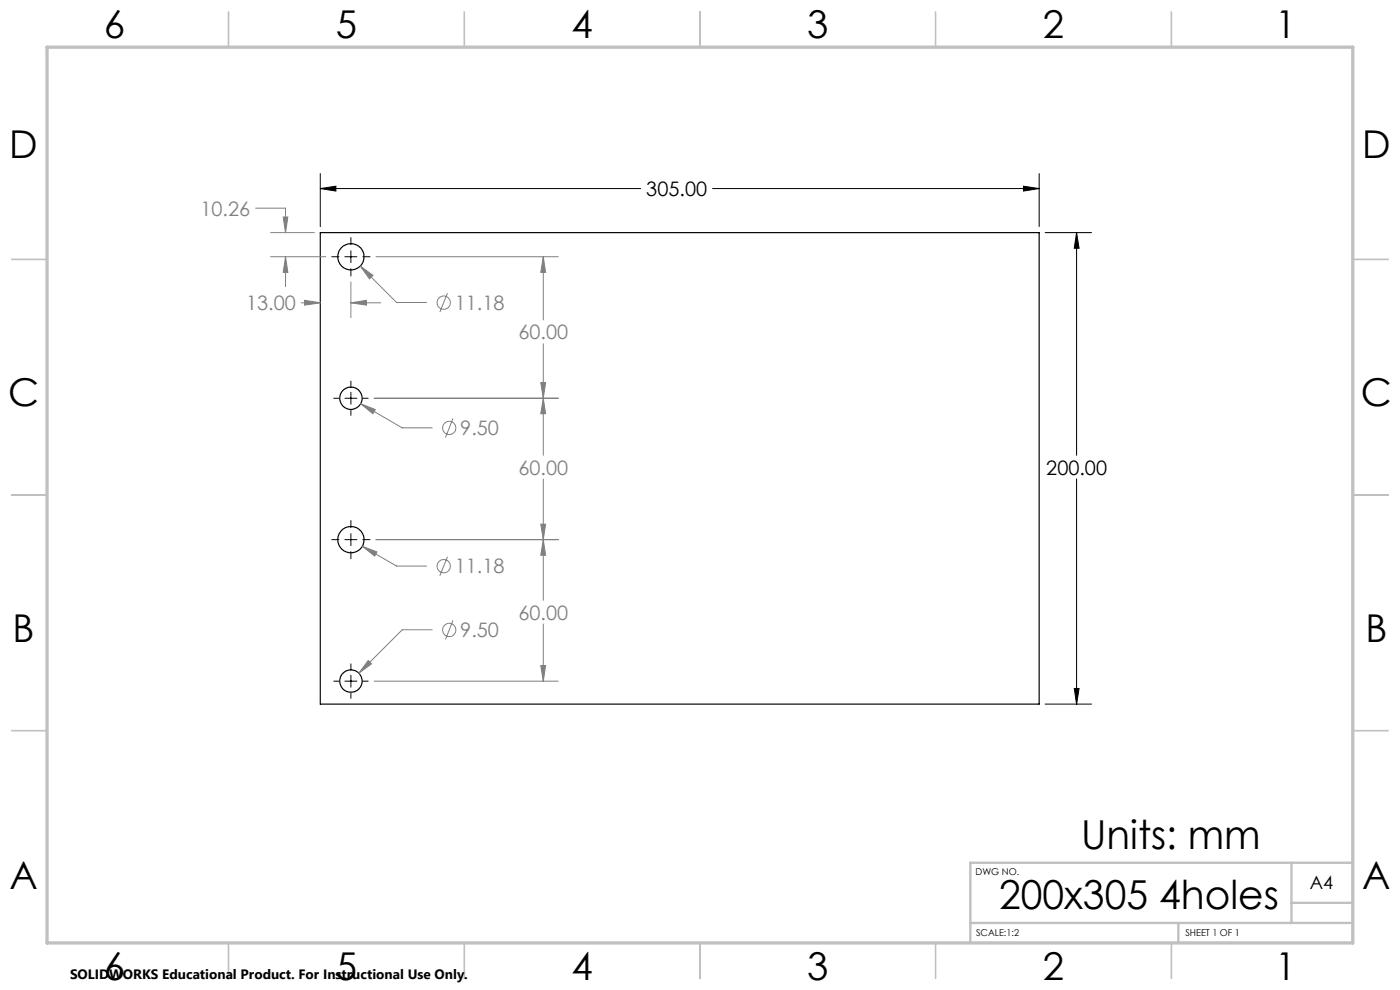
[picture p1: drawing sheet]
<svg xmlns="http://www.w3.org/2000/svg" width="297mm" height="210mm" viewBox="0 0 297 210" stroke-linecap="round" stroke-linejoin="round" font-family="sans-serif">
<g fill="none" stroke="#000" stroke-width=".25">
<path d="M67.9 49.3h152.6v100.1h-152.6z"/>
<circle cx="74.5" cy="54.5" r="2.8"/>
<circle cx="74.5" cy="84.5" r="2.37"/>
<circle cx="74.5" cy="114.5" r="2.8"/>
<circle cx="74.5" cy="144.5" r="2.38"/>
</g>
<g fill="none" stroke="#808080" stroke-width=".21">
<path d="M54.2 44.2h6.4v5.1M57.4 54.5h11.7M57.4 49.3h9.3M60.1 46h1l-.5 3.3zM60.6 54.5l.5 3.3h-1zM60.6 54.5v6.3M74.4 59.8v7.6M76.4 56.4l2.7 2-.7 .8zM76.4 56.4l7.7 7.8h6.4M79.8 54.5h38.6M115.3 54.5l.4 3.3h-1zM115.3 54.5v13.4"/>
<path d="M63.9 64.2h4M64.6 63.7l3.3 .5-3.3 .5zM74.4 64.2l3.4-.5v1zM74.4 64.2h6.4M94.9 62.2l-1.6 4M115.3 72.9v23.7M76.5 85.6l3.1 1.3-.5 .9zM76.5 85.6l8.8 5.2h6.4M79.4 84.5h39M96.1 88.8l-1.6 4M114.7 81.2h1l-.4 3.3zM115.3 84.5l.4 3.3h-1z"/>
<path d="M76.9 115.9l3.1 1.2-.5 .9zM76.9 115.9l7.2 4.2h6.4M79.8 114.5h38.6M94.9 118.1l-1.6 4M114.7 111.2h1l-.4 3.3zM115.3 114.5l.4 3.3h-1zM115.3 101.6v25.7M91.7 133.6h-6.4l-9.2 9.2M96.1 131.6l-1.6 4M115.3 132.4v12.1M78.1 140.1l.7 .7-2.7 2zM79.4 144.5h39"/>
<path d="M114.7 141.2h1l-.4 3.3z"/>
<circle cx="94.1" cy="64.2" r="1.4"/>
<circle cx="95.3" cy="90.8" r="1.4"/>
<circle cx="94.1" cy="120.1" r="1.41"/>
<circle cx="95.3" cy="133.6" r="1.4"/>
</g>
<g fill="none" stroke="#000" stroke-width=".21">
<path d="M67.9 36.8v11.3M67.9 40h68M67.9 40l3.4-.5v1zM151.2 40h69.3M217.1 39.5l3.4 .5-3.4 .5zM220.5 36.8v11.3M70.4 54.5h1.5M73.2 54.5h2.5M74.4 50.4v1.5M74.4 53.2v2.5M74.4 57v1.6M77 54.5h1.5"/>
<path d="M221.7 49.3h9.9M228.4 49.3v47.3M228.4 49.3l.5 3.4h-1zM70.8 84.5h1.1M73.2 84.5h2.5M74.4 80.8v1.1M74.4 83.2v2.6M74.4 87v1.1M77 84.5h1.1M70.4 114.5h1.5M73.2 114.5h2.5M74.4 110.4v1.5"/>
<path d="M74.4 113.2v2.5M74.4 117v1.5M77 114.5h1.5M228.4 101.6v47.8M70.8 144.5h1.1M73.2 144.5h2.5M74.4 140.8v1.1M74.4 143.2v2.6M74.4 147v1.1M77 144.5h1.1M221.7 149.4h9.9M227.9 146h1l-.5 3.4z"/>
</g>
<g fill="none" stroke="#c0c0c0" stroke-width=".35">
<path d="M48.5 2.5v7.5M98.5 2.5v7.5M148.5 2.5v7.5M198.5 2.5v7.5M248.5 2.5v7.5M2.5 55h7.5M287 55h7.5M2.5 105h7.5M287 105h7.5M2.5 155h7.5M287 155h7.5M48.5 200v7.5"/>
<path d="M98.5 200v7.5M148.5 200v7.5M198.5 200v7.5M248.5 200v7.5"/>
</g>
<path d="M205.8 195.8h81.2M250 195.8v4.2M274 183v12.8M274 191.5h13M286.8 183h-81v17" fill="none" stroke="#c0c0c0" stroke-width=".5"/>
<path d="M10 10h277v190h-277z" fill="none" stroke="#c0c0c0" stroke-width=".7"/>
<path d="M228.4 49.3l.5 3.4h-1zM227.9 146h1l-.5 3.4zM67.9 40l3.4-.5v1zM217.1 39.5l3.4 .5-3.4 .5z" fill="#000"/>
<path d="M76.4 56.4l2 2.8 .7-.8zM76.5 85.6l2.6 2.2 .5-.9zM76.9 115.9l2.6 2.1 .5-.9zM78.1 140.1l-2 2.7 2.7-2zM74.4 64.2l3.4-.5v1zM64.6 63.7l3.3 .5-3.3 .5zM60.6 54.5l.5 3.3h-1zM60.1 46h1l-.5 3.3zM115.3 54.5l.4 3.3h-1zM114.7 81.2h1l-.4 3.3zM115.3 84.5l.4 3.3h-1zM114.7 111.2h1l-.4 3.3zM115.3 114.5l.4 3.3h-1zM114.7 141.2h1l-.4 3.3z" fill="#808080"/>
<g font-size="8.5">
<text x="229.4" y="180">Units: mm</text>
<text x="211.9" y="192.7">200x305 4holes</text>
</g>
<g font-size="8.1">
<text x="22" y="8">6</text>
<text x="71.2" y="8">5</text>
<text x="121.2" y="8">4</text>
<text x="171.3" y="8">3</text>
<text x="221.3" y="8">2</text>
<text x="270.5" y="8">1</text>
<text x="2" y="33.6">D</text>
<text x="289" y="33.6">D</text>
<text x="1.7" y="86.1">C</text>
<text x="288.7" y="86.1">C</text>
<text x="2.7" y="136.1">B</text>
<text x="289.7" y="136.1">B</text>
<text x="2" y="188.6">A</text>
<text x="289" y="188.6">A</text>
<text x="22" y="208">6</text>
<text x="71.2" y="208">5</text>
<text x="121.2" y="208">4</text>
<text x="171.3" y="208">3</text>
<text x="221.3" y="208">2</text>
<text x="270.5" y="208">1</text>
</g>
<g font-size="4.2">
<text x="137.1" y="41.6">305.00</text>
<text x="222" y="100.7">200.00</text>
</g>
<g font-size="4.2" fill="#808080">
<text x="42.5" y="45.7">10.26</text>
<text x="52.2" y="65.8">13.00</text>
<text x="96.5" y="65.7">11.18</text>
<text x="110" y="72">60.00</text>
<text x="97.6" y="92.3">9.50</text>
<text x="110" y="100.7">60.00</text>
<text x="96.5" y="121.6">11.18</text>
<text x="110" y="131.4">60.00</text>
<text x="97.6" y="135.2">9.50</text>
</g>
<text font-size="3.9" x="277.9" y="188.5">A4</text>
<text font-size="2.9" x="14.9" y="207.6">SOLIDWORKS Educational Product. For Instructional Use Only.</text>
<g font-size="2">
<text x="207" y="185.5">DWG NO.</text>
<text x="207.1" y="198.6">SCALE:1:2</text>
<text x="251.5" y="198.6">SHEET 1 OF 1</text>
</g>
</svg>
